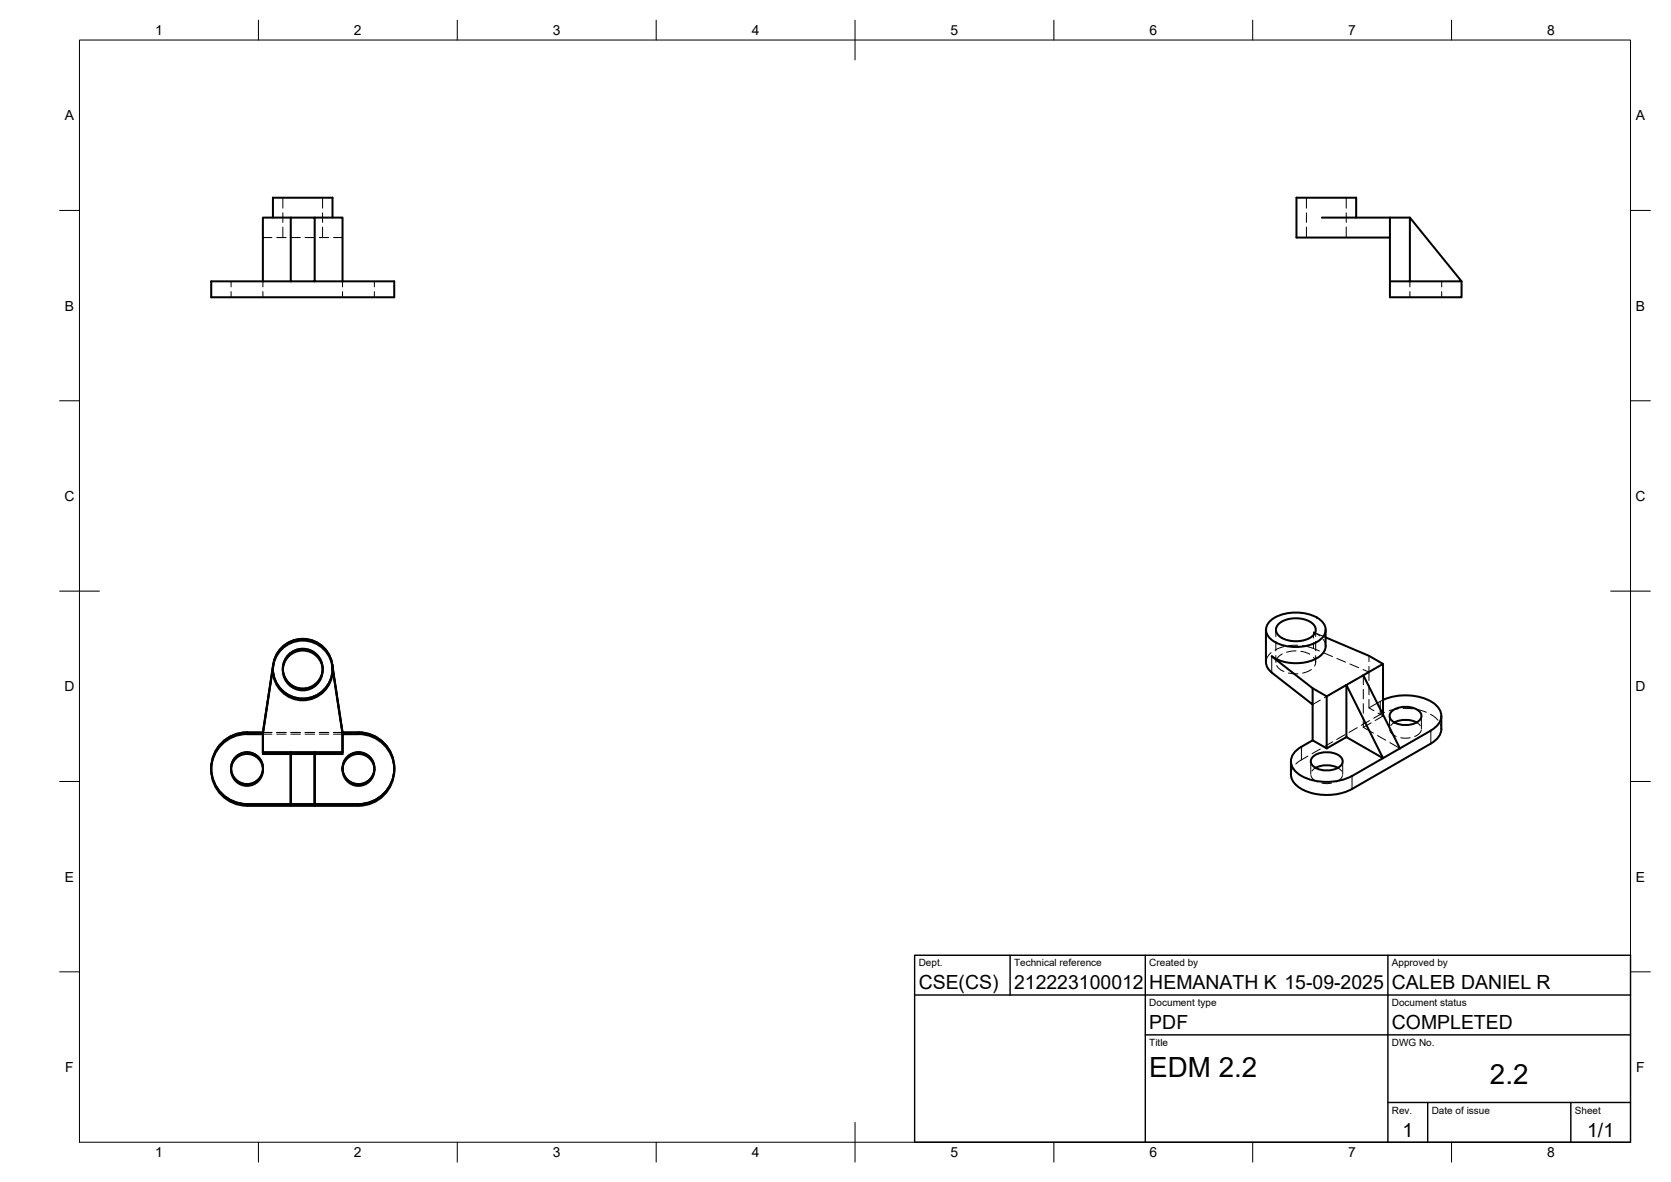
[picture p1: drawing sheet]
<svg xmlns="http://www.w3.org/2000/svg" width="420mm" height="297mm" viewBox="0 0 420 297" stroke-linecap="round" stroke-linejoin="round" font-family="sans-serif">
<!-- layer: Visible -->
<g fill="none" stroke="#000" stroke-width=".51">
<path d="M68.6 54.7v-5h15v5M73.1 54.7h-7v16M79.1 54.7h7v16M332.4 54.7h22.1M341 54.7v-5h-15v10h23.5v-5M349.5 59.7v15h18v-4M73.1 70.7h-20v4h46v-4h-26v-16h6v16M349.5 70.7h18l-13-16v16M318.3 158.3v8.2l.2 .9 .5 .8 11.1 8.8v-4M319.1 156.3a10.6 10.6 0 0 1 10.3-1.9 4.9 4.9 0 0 1 3.9 3.9 4.2 4.2 0 0 1-3 3.4 11.5 11.5 0 0 1-10.6-.9 2.92 2.92 0 0 1-.6-4.5zM321.6 156.7a7.1 7.1 0 0 1 8.9 .5 2.1 2.1 0 0 1-1.1 3.1 7.5 7.5 0 0 1-7.8-.5 1.94 1.94 0 0 1 0-3.1zM333.3 158.3v4.1"/>
<path d="M68.7 167.4l-2.6 17.1v5h7M68.7 166.9l-2.6 17.2v5h7M83.5 167.4l2.6 17.1v5h-7M83.5 166.9l2.6 17.2v5h-7M330.1 177v9M333.3 160.2l10.9 4.6 3.5 2M333.3 162.3a4.8 4.8 0 0 1-4.1 3.9 11.4 11.4 0 0 1-9.4-1.3l10.3 8.1 3.5 2M342.8 169.7l-4.3 2.4 9.2 18.4 4.3-2.4M342.8 169.7l4.9-2.9v12.8M342.8 169.7l9.2 18.4M347.7 175.9a13.6 13.6 0 0 1 13.3 1.2 3.5 3.5 0 0 1-.3 5.9l-.9 .6M350 178.7a5.6 5.6 0 0 1 7.2 .5 1.93 1.93 0 0 1-1.6 2.6 5.6 5.6 0 0 1-6-1.1 1.49 1.49 0 0 1 .4-2z"/>
<path d="M362.4 179.9v3.3a4.4 4.4 0 0 1-2.6 3.7l-19.8 11.4a13.9 13.9 0 0 1-13.6-.6 4.2 4.2 0 0 1-1.8-3.1v-3.3M66.1 184.5a13.7 13.7 0 0 0-8.5 1.2 9 9 0 0 0-4.2 10.1 9 9 0 0 0 8.7 6.7M66.1 184.1a13.7 13.7 0 0 0-8.5 1.2 9 9 0 0 0-4.2 10.1 9 9 0 0 0 8.7 6.7M86.1 184.5a13.7 13.7 0 0 1 8.6 1.2 9 9 0 0 1 4.1 10.1 9 9 0 0 1-8.7 6.7M86.1 184.1a13.7 13.7 0 0 1 8.6 1.2 9 9 0 0 1 4.1 10.1 9 9 0 0 1-8.7 6.7M327.2 187.7a4.1 4.1 0 0 0-2.4 4.7 8 8 0 0 0 6.5 3.9 14.3 14.3 0 0 0 8.7-1.3l7.7-4.5-9.2-5.3v-13.1l-4.9 2.9v13.1M330.2 190.1a5.6 5.6 0 0 1 7.2 .5 1.93 1.93 0 0 1-1.6 2.6 5.6 5.6 0 0 1-6-1.1 1.49 1.49 0 0 1 .4-2zM330.8 193a6.3 6.3 0 0 1 5.6 0M338.5 185.2l-4.9 2.9-3.5-2.1-2.9 1.7M350.6 181.6a6.3 6.3 0 0 1 5.6 0M359.8 183.6l-7.8 4.5M62.1 202.5h11"/>
<path d="M62.1 202.1h11M79.1 202.5v-13h-6v13h17M79.1 202.1v-13h-6v13h17"/>
<circle cx="76.1" cy="168.1" r="7.5"/>
<circle cx="76.1" cy="168.5" r="7.5"/>
<circle cx="76.1" cy="168.1" r="5"/>
<circle cx="76.1" cy="168.5" r="5"/>
<circle cx="62.1" cy="193.1" r="4"/>
<circle cx="62.1" cy="193.5" r="4"/>
<circle cx="90.1" cy="193.1" r="4"/>
<circle cx="90.1" cy="193.5" r="4"/>
</g>
<!-- layer: Hidden -->
<g fill="none" stroke="#000" stroke-width=".25">
<path d="M66.1 59.7h2.3M69.6 59.7h2.3M71.1 49.7v2.6M71.1 53.5v2.4M71.1 57.1v2.6M73.1 59.7h2.4M76.7 59.7h2.4M80.3 59.7h2.4M81.1 49.7v2.6M81.1 53.5v2.4M81.1 57.1v2.6M83.9 59.7h2.2"/>
<path d="M328.5 49.7v2.6M328.5 53.5v2.4M328.5 57.1v2.6M338.5 49.7v2.6M338.5 53.5v2.4M338.5 57.1v2.6M58.1 70.7v1.4M58.1 73.3v1.4M66.1 70.7v1.4M66.1 73.3v1.4M86.1 70.7v1.4M86.1 73.3v1.4"/>
<path d="M94.1 70.7v1.4M94.1 73.3v1.4M354.5 70.7v1.4M354.5 73.3v1.4M362.5 70.7v1.4M362.5 73.3v1.4M320.8 158.3v1.7M330.8 158.3v1.7M331.9 159.8l-1.6-.9 3 1.3M319.6 164l-.9 1.1-.4 1.4M320.8 161.2v2.4M320.8 164.7v1.8"/>
<path d="M321 167.2l.7 .9 1.1 .6M322.4 164.3l-1.1 1-.4 .8M322.8 162.5l-2.2 .9M324 169.1l2.3 .2M325.9 163.6l-2.4 .3M326.3 162.1l-2.3 .2M327.1 163.7l2.3 .7M327.5 162.2l2.1 .5 2.1 .9M329.7 168.2l-.7 .5-1.5 .4M330.3 165.1l.5 .9v.8l-.3 .6M330.8 161.2v2.4M330.8 164.7v1.8"/>
<path d="M332 175.9l-1.9 1.1M332.7 160.7l.5 .8 .1 .9M332.8 164.1l2.2 .9M335.1 174.2l-2.1 1.2M336.1 165.5l2.2 .9M338.2 172.4l-2.1 1.2M339.4 166.9l2.2 .9M341.3 170.6l-2.1 1.2M342.7 168.3l1.5 .6-1.9 1.1M342.8 169.7v2.4M342.8 173.3v2.3M342.8 176.8v2.4"/>
<path d="M344.2 164.8v1.5M344.2 167.5v3.5M344.2 172.2v2.4M344.2 175.8v2.1M346.5 179.2l1.2 .7-1.9 1.2M347.7 175.9l-3.5 2 1.3 .7M347.7 179.6v.3M348.1 179l-2.7 1.5M349.4 179.9v3.3M351.6 178.1l-2.3 .5M352.8 178l2.4 .1M356.3 178.3l2.3 .7"/>
<path d="M357.4 179.9v3.3M359.7 179.5l1.8 1.5M66.1 184.5h2.3M66.1 184.1h2.3M69.6 184.5h2.3M69.6 184.1h2.3M73.1 184.5h2.4M73.1 184.1h2.4M76.7 184.5h2.4M76.7 184.1h2.4M80.3 184.5h2.4M80.3 184.1h2.4"/>
<path d="M83.9 184.5h2.2M83.9 184.1h2.2M325.1 192.9l-.4 .8-.1 .9M328.9 190l-2.2 1.3-.9 .7M329.6 191.3v3.3M329.6 194.9l.5 .8 1.2 .8M330.8 193l-.9 .7M332 188.2l-2.1 1.2M332.4 196.8h2.4M335.1 186.4l-2.1 1.2M336.4 193l.9 .8M337.6 194.9l-.5 .8-1.2 .8"/>
<path d="M337.6 191.3v3.3M338.2 184.6l-2.1 1.2M341.3 182.9l-2.1 1.2M342.8 180.4v2.4M342.8 182.8l2.5 1.4M344.4 181.1l-2.1 1.2M344.8 181.7l-2 1.1M346.4 184.8l2 1.2M349.4 183.5l.5 .8 1.2 .8M349.5 186.6l2.5 1.5M350.6 181.6l-.9 .7M352.2 185.4h2.4"/>
<path d="M356.2 181.6l.9 .8M357.4 183.5l-.5 .8-1.2 .8M362.2 182l.2 1.2"/>
</g>
<!-- layer: Hidden Narrow -->
<path d="M330.3 158.9v1.4M330.3 161.5v1.5M347 176.3v3.2M327.2 187.7v3.3" fill="none" stroke="#000" stroke-width=".25"/>
<!-- layer: Visible Narrow -->
<path d="M319.8 164.9v4.1M340 195v3.3M359.8 183.6v3.3" fill="none" stroke="#000" stroke-width=".25"/>
<!-- layer: BORDER -->
<g fill="none" stroke="#000" stroke-width=".25">
<path d="M20 10.1h390v276.9h-390zM65 5.1v5M115 5.1v5M165 5.1v5M215 5.1v10M265 5.1v5M315 5.1v5M365 5.1v5M15 52.9h5M410 52.9h5M15 100.7h5M410 100.7h5"/>
<path d="M15 148.6h10M405 148.6h10M15 196.4h5M410 196.4h5M15 244.2h5M410 244.2h5M65 287v5M115 287v5M165 287v5M215 282.1v9.9M265 287v5M315 287v5"/>
<path d="M365 287v5"/>
</g>
<!-- layer: TITLEBLOCK -->
<path d="M230 240.1h180v46.9h-180zM230 250h180M254 240.1v9.9M288 240.1v46.9M349 240.1v46.9M288 260.1h122M349 277.1h61M359 277.1v9.9M395 277.1v9.9" fill="none" stroke="#000" stroke-width=".36"/>
<g font-size="7">
<text x="289" y="270.6">EDM 2.2</text>
<text x="374.6" y="272.3">2.2</text>
</g>
<g font-size="4.9">
<text x="231" y="248.5">CSE(CS)</text>
<text x="255" y="248.5">212223100012</text>
<text x="289" y="248.5">HEMANATH K 15-09-2025</text>
<text x="350" y="248.5">CALEB DANIEL R</text>
<text x="289" y="258.6">PDF</text>
<text x="350" y="258.6">COMPLETED</text>
<text x="352.6" y="285.7">1</text>
<text x="399.1" y="285.7">1/1</text>
</g>
<g font-size="3.5">
<text x="39" y="8.8">1</text>
<text x="89" y="8.8">2</text>
<text x="139" y="8.8">3</text>
<text x="189" y="8.8">4</text>
<text x="239" y="8.8">5</text>
<text x="289" y="8.8">6</text>
<text x="339" y="8.8">7</text>
<text x="389" y="8.8">8</text>
<text x="16.3" y="30.2">A</text>
<text x="411.3" y="30.2">A</text>
<text x="16.3" y="78">B</text>
<text x="411.3" y="78">B</text>
<text x="16.2" y="125.9">C</text>
<text x="411.2" y="125.9">C</text>
<text x="16.2" y="173.7">D</text>
<text x="411.2" y="173.7">D</text>
<text x="16.3" y="221.6">E</text>
<text x="411.3" y="221.6">E</text>
<text x="16.4" y="269.4">F</text>
<text x="411.4" y="269.4">F</text>
<text x="39" y="290.8">1</text>
<text x="89" y="290.8">2</text>
<text x="139" y="290.8">3</text>
<text x="189" y="290.8">4</text>
<text x="239" y="290.8">5</text>
<text x="289" y="290.8">6</text>
<text x="339" y="290.8">7</text>
<text x="389" y="290.8">8</text>
</g>
<g font-size="2.5">
<text x="231" y="242.9">Dept.</text>
<text x="255" y="242.9">Technical reference</text>
<text x="289" y="242.9">Created by</text>
<text x="350" y="242.9">Approved by</text>
<text x="289" y="252.8">Document type</text>
<text x="350" y="252.8">Document status</text>
<text x="289" y="262.9">Title</text>
<text x="350" y="262.9">DWG No.</text>
<text x="350" y="279.9">Rev.</text>
<text x="360" y="279.9">Date of issue</text>
<text x="396" y="279.9">Sheet</text>
</g>
</svg>
